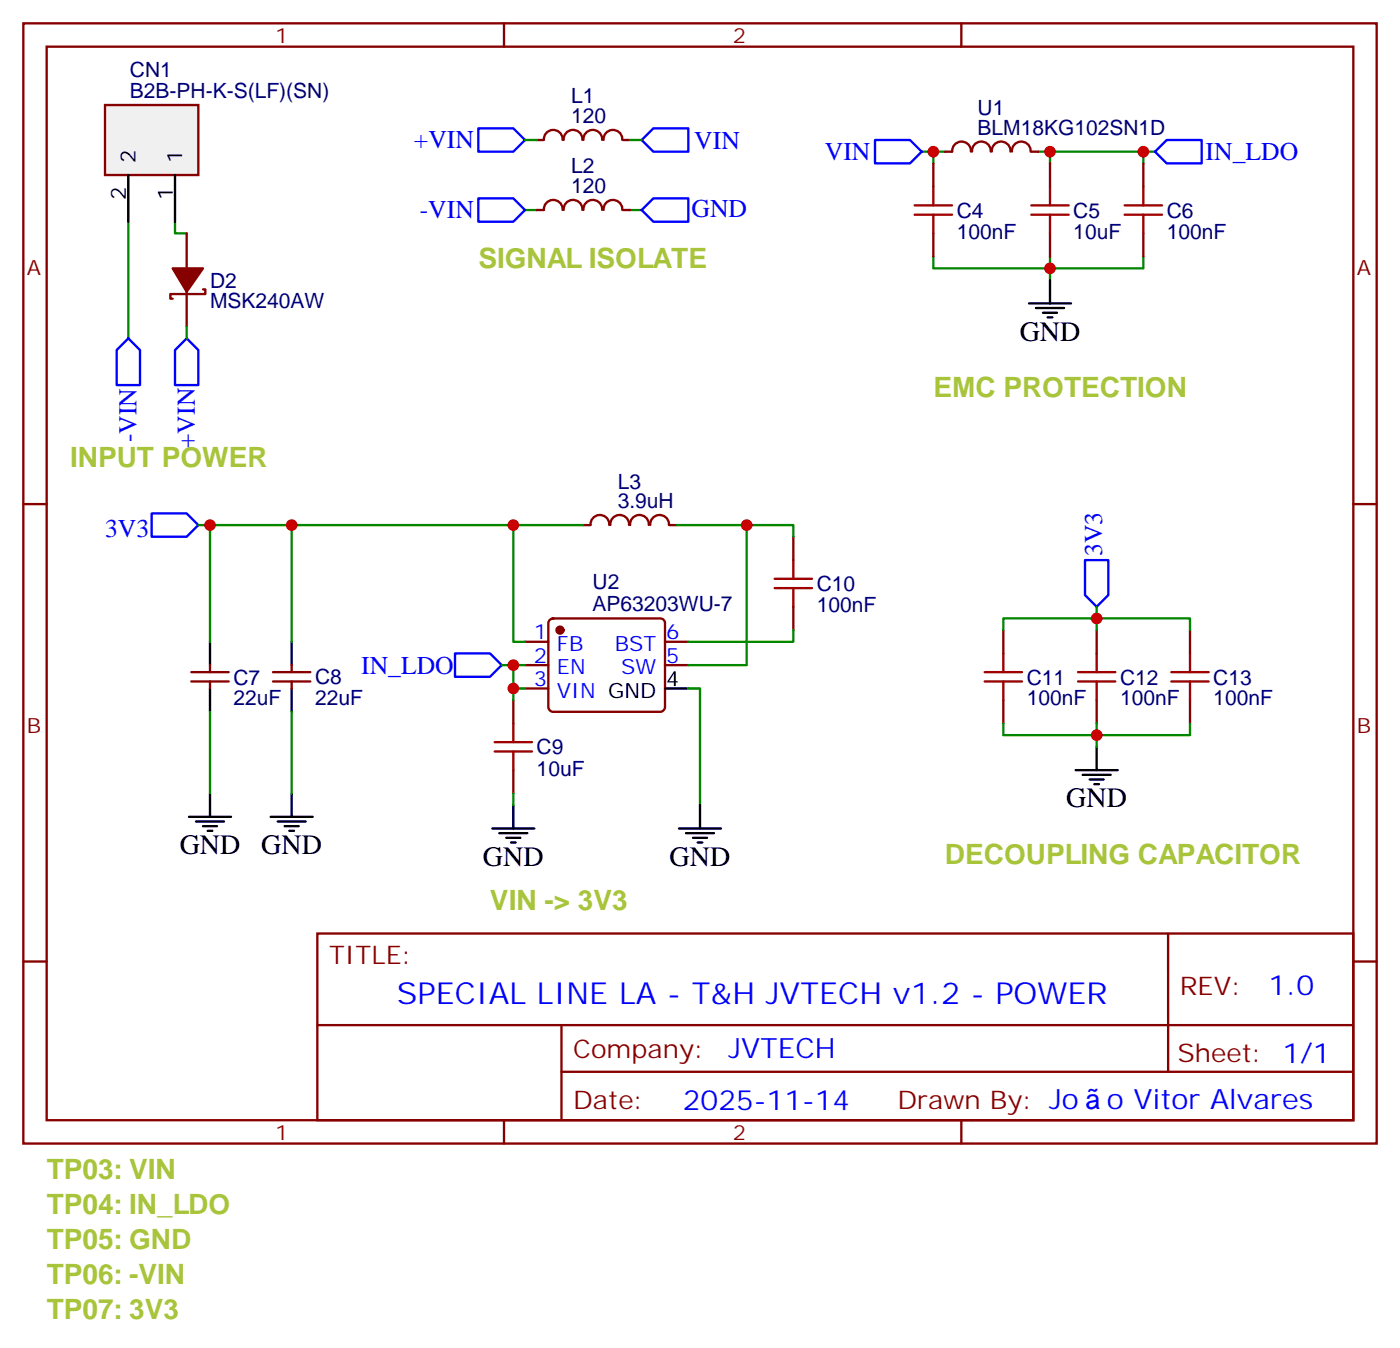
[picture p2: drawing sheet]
<svg xmlns="http://www.w3.org/2000/svg" width="212mm" height="204mm" viewBox="0 0 212 204" stroke-linecap="round" stroke-linejoin="round" font-family="sans-serif">
<g fill="none" stroke="#870000" stroke-width=".35">
<path d="M3.5 3.5h204.6v169.4h-204.6zM7.1 7.1h197.5v162.2h-197.5zM76.2 3.5v3.6M145.3 3.5v3.6M28.2 35.3v5.3M81.1 21.2h1.1M81.1 31.7h1.1M82.2 21.1a1.41 1.41 0 0 1 1.4-1.5 1.41 1.41 0 0 1 1.4 1.5M82.2 31.7a1.41 1.41 0 0 1 1.4-1.5 1.41 1.41 0 0 1 1.4 1.5M85.2 21.1a1.41 1.41 0 0 1 1.4-1.5 1.41 1.41 0 0 1 1.4 1.5M85.2 31.7a1.41 1.41 0 0 1 1.4-1.5 1.41 1.41 0 0 1 1.4 1.5M88.2 21.1a1.41 1.41 0 0 1 1.4-1.5 1.41 1.41 0 0 1 1.4 1.5"/>
<path d="M88.2 31.7a1.41 1.41 0 0 1 1.4-1.5 1.41 1.41 0 0 1 1.4 1.5M91.3 21.1a1.41 1.41 0 0 1 1.4-1.5 1.41 1.41 0 0 1 1.4 1.5M91.3 31.7a1.41 1.41 0 0 1 1.4-1.5 1.41 1.41 0 0 1 1.4 1.5M94.2 21.2h1M94.2 31.7h1M141.1 24.7v3.5M141.1 35.3v3.5M142.9 22.9h1M144 22.9a1.41 1.41 0 0 1 1.4-1.5 1.41 1.41 0 0 1 1.4 1.5M147 22.9a1.41 1.41 0 0 1 1.4-1.5 1.41 1.41 0 0 1 1.4 1.5M150 22.9a1.41 1.41 0 0 1 1.4-1.5 1.41 1.41 0 0 1 1.4 1.5M153 22.9a1.41 1.41 0 0 1 1.4-1.5 1.41 1.41 0 0 1 1.4 1.5"/>
<path d="M155.9 22.9h1.1M158.7 24.7v3.5M158.7 35.3v3.5M172.9 24.7v3.5M172.9 35.3v3.5M28.2 44.1v5.3M30.7 43.7h.3v.7h-5.2v.8h.3M3.5 76.2h3.6M88.2 79.4h1.1M89.3 79.4a1.41 1.41 0 0 1 1.4-1.6 1.41 1.41 0 0 1 1.4 1.6M92.3 79.3a1.41 1.41 0 0 1 1.4-1.5 1.41 1.41 0 0 1 1.4 1.6M95.3 79.3a1.41 1.41 0 0 1 1.4-1.5 1.41 1.41 0 0 1 1.4 1.6"/>
<path d="M98.3 79.4a1.41 1.41 0 0 1 1.4-1.6 1.41 1.41 0 0 1 1.4 1.6M101.2 79.4h1.1M204.6 76.2h3.5M79.4 97h3.5M83.1 93.7l.5-.2h16.2a.71 .71 0 0 1 .7 .7v12.7a.76 .76 0 0 1-.7 .7h-16.2a.76 .76 0 0 1-.7-.7v-12.7zM100.5 97h3.6M119.9 81.1v3.6M119.9 91.7v3.5M151.7 95.2v3.6M165.8 95.2v3.6M179.9 95.2v3.6M28.9 103h5.7"/>
<path d="M28.9 101.6h5.7M31.7 100.5v1.1M31.7 103v1.1M41.3 103h5.6M41.3 101.6h5.6M44.1 100.5v1.1M44.1 103v1.1M77.6 105.8v3.6M77.6 116.4v3.5M79.4 100.5h3.5M79.4 104.1h3.5M100.5 100.5h3.6"/>
<path d="M151.7 105.8v3.6M165.8 105.8v3.6M179.9 105.8v3.6M3.5 145.3h3.6M48 141.1h156.6v28.2h-156.6zM48 155h156.5M84.9 155v14.1M176.6 141.1v20.9M204.6 145.3h3.5M76.2 169.3v3.6M84.9 162h119.6M145.3 169.3v3.6"/>
</g>
<g fill="none" stroke="#008700" stroke-width=".35">
<path d="M19.4 33.5v17.7M26.5 33.5v1.8h1.7M79.4 21.2h1.7M79.4 31.7h1.7M95.2 21.2h1.8M95.2 31.7h1.8M139.3 22.9h1.8M141.1 38.8v1.8h17.6v1.7M142.9 22.9h-1.8v1.8M157 22.9h15.9v1.8M158.7 38.8v1.8h14.2v-1.8M158.7 22.9v1.8"/>
<path d="M172.9 22.9h1.7M30 79.4h1.7M44.1 79.4v17.6M77.6 79.4h-45.9v17.6M88.2 79.4h-10.6v17.6h1.8M102.3 79.4h10.6v21.1h-8.8M112.9 79.4h7v1.7M119.9 95.2v1.8h-15.8M151.7 95.2v-1.7h28.2v1.7M165.8 91.7v3.5M31.7 107.6v12.3M44.1 107.6v12.3"/>
<path d="M75.8 100.5h1.8M77.6 104.1h1.8M77.6 119.9v1.8M79.4 100.5h-1.8v5.3M104.1 104.1h1.7v17.6M151.7 109.4v1.7h28.2v-1.7M165.8 109.4v3.5"/>
</g>
<path d="M72.3 19.4h5.3l1.8 1.8-1.8 1.7h-5.3zM72.3 30h5.3l1.8 1.7-1.8 1.8h-5.3zM97 21.2l1.8-1.8h5.3v3.5h-5.3zM97 31.7l1.8-1.7h5.3v3.5h-5.3zM132.3 21.2h5.3l1.7 1.7-1.7 1.8h-5.3zM174.6 22.9l1.8-1.7h5.3v3.5h-5.3zM19.4 51.2l1.8 1.7v5.3h-3.6v-5.3zM26.5 52.9l1.7-1.7 1.8 1.7v5.3h-3.5zM22.9 77.6h5.3l1.8 1.8-1.8 1.7h-5.3zM68.8 98.8h5.3l1.7 1.7-1.7 1.8h-5.3zM164 84.7h3.6v5.3l-1.8 1.7-1.8-1.7z" fill="none" stroke="#00f" stroke-width=".35"/>
<g fill="none" stroke="#000" stroke-width=".35">
<path d="M155.6 45.9h6.3M156.6 46.6h4.3M157.7 47.3h2.1M158.4 48h.7M158.7 42.3v3.6M31.7 97v3.5M44.1 97v3.5M31.7 104.1v3.5M31.7 119.9v3.6M44.1 104.1v3.5M44.1 119.9v3.6M100.5 104.1h3.6"/>
<path d="M162.6 116.4h6.4M163.7 117.1h4.2M164.7 117.8h2.2M165.5 118.5h.7M165.8 112.9v3.5M28.6 123.5h6.3M29.6 124.2h4.3M30.7 124.9h2.1M31.4 125.6h.7M40.9 123.5h6.4M42 124.2h4.2M43 124.9h2.2"/>
<path d="M43.7 125.6h.7M74.4 125.2h6.4M75.5 125.9h4.2M76.6 126.6h2.1M77.3 127.4h.7M77.6 121.7v3.5M102.7 125.2h6.3M103.7 125.9h4.2M104.8 126.6h2.1M105.5 127.4h.7M105.8 121.7v3.5"/>
</g>
<g fill="none" stroke="#a10000" stroke-width=".35">
<path d="M138.3 32.5h5.6M138.3 31h5.6M141.1 28.2v2.8M141.1 32.5v2.8M155.9 32.5h5.7M155.9 31h5.7M158.7 28.2v2.8M158.7 32.5v2.8M170 32.5h5.7M170 31h5.7M172.9 28.2v2.8M172.9 32.5v2.8"/>
<path d="M117.1 87.5h5.7M117.1 88.9h5.7M119.9 84.7v2.8M119.9 88.9v2.8M151.7 98.8v2.8M165.8 98.8v2.8M179.9 98.8v2.8M74.8 113.6h5.6M74.8 112.2h5.6M77.6 109.4v2.8M77.6 113.6v2.8M148.9 103h5.6"/>
<path d="M148.9 101.6h5.6M151.7 103v2.8M163 103h5.6M163 101.6h5.6M165.8 103v2.8M177.1 103h5.6M177.1 101.6h5.6M179.9 103v2.8"/>
</g>
<g fill="#870000" stroke="#870000" stroke-width=".35">
<path d="M26.1 40.6h4.6l-2.5 3.5z"/>
<circle cx="84.7" cy="95.2" r=".53"/>
</g>
<path d="M15.9 15.9h14.1v10.6h-14.1z" fill="#f0f0f0" stroke="#870000" stroke-width=".35"/>
<path d="M19.4 26.5v7M26.5 26.5v7" fill="none" stroke="#000" stroke-width=".35"/>
<path d="M28.2 49.4v1.8" fill="none" stroke="#008700" stroke-width=".35"/>
<g fill="#c00">
<circle cx="172.9" cy="22.9" r=".88"/>
<circle cx="141.1" cy="22.9" r=".88"/>
<circle cx="158.8" cy="40.6" r=".88"/>
<circle cx="158.8" cy="22.9" r=".88"/>
<circle cx="165.8" cy="93.5" r=".88"/>
<circle cx="165.8" cy="111.1" r=".88"/>
<circle cx="77.6" cy="104.1" r=".88"/>
<circle cx="77.6" cy="100.5" r=".88"/>
<circle cx="112.9" cy="79.4" r=".88"/>
<circle cx="77.6" cy="79.4" r=".88"/>
<circle cx="31.8" cy="79.4" r=".88"/>
<circle cx="44.1" cy="79.4" r=".88"/>
</g>
<text font-size="4.6" fill="#00f" x="60" y="151.7">SPECIAL LINE LA - T&amp;H JVTECH v1.2 - POWER</text>
<g font-size="4.2" fill="#a7c43b">
<text x="72.3" y="40.6">SIGNAL ISOLATE</text>
<text x="141.1" y="60">EMC PROTECTION</text>
<text x="10.6" y="70.6">INPUT POWER</text>
<text x="142.9" y="130.5">DECOUPLING CAPACITOR</text>
<text x="74.1" y="137.6">VIN -&gt; 3V3</text>
<text x="7.1" y="178.2">TP03: VIN</text>
<text x="7.1" y="183.4">TP04: IN_LDO</text>
<text x="7.1" y="188.7">TP05: GND</text>
<text x="7.1" y="194">TP06: -VIN</text>
<text x="7.1" y="199.3">TP07: 3V3</text>
</g>
<g font-size="4.2">
<text x="154.2" y="51.5">GND</text>
<text x="161.2" y="122.1">GND</text>
<text x="27.2" y="129.1">GND</text>
<text x="39.5" y="129.1">GND</text>
<text x="73" y="130.9">GND</text>
<text x="101.2" y="130.9">GND</text>
</g>
<g font-size="4.2" fill="#00f">
<text x="191.8" y="150.4">1.0</text>
<text x="110.2" y="159.9">JVTECH</text>
<text x="103.2" y="167.7">2025-11-14</text>
<text x="167.3" y="167.7">o Vitor Alvares</text>
</g>
<g font-size="3.9" fill="#00f">
<text x="62.6" y="22.4">+VIN</text>
<text x="105" y="22.5">VIN</text>
<text x="124.7" y="24.2">VIN</text>
<text x="182.3" y="24.2">IN_LDO</text>
<text x="63.5" y="33">-VIN</text>
<text x="104.6" y="32.9">GND</text>
<text x="20.7" y="66.9" transform="rotate(-90 20.7 66.9)">-VIN</text>
<text x="29.5" y="67.7" transform="rotate(-90 29.5 67.7)">+VIN</text>
<text x="15.9" y="81.1">3V3</text>
<text x="166.7" y="84.1" transform="rotate(-90 166.7 84.1)">3V3</text>
<text x="54.6" y="101.8">IN_LDO</text>
</g>
<g font-size="3.9" fill="#800">
<text x="49.7" y="145.7">TITLE:</text>
<text x="178.4" y="150.4">REV:</text>
<text x="86.6" y="159.9">Company:</text>
<text x="178" y="160.5">Sheet: 1/1</text>
<text x="86.6" y="167.6">Date:</text>
<text x="135.7" y="167.7">Drawn By: Jo</text>
</g>
<g font-size="3.2" fill="#000080">
<text x="19.6" y="11.7">CN1</text>
<text x="19.6" y="14.8">B2B-PH-K-S(LF)(SN)</text>
<text x="86.4" y="15.5">L1</text>
<text x="147.8" y="17.4">U1</text>
<text x="86.4" y="18.6">120</text>
<text x="147.8" y="20.3">BLM18KG102SN1D</text>
<text x="86.4" y="29.2">120</text>
<text x="86.4" y="26.1">L2</text>
<text x="144.6" y="32.9">C4</text>
<text x="162.3" y="32.9">C5</text>
<text x="176.4" y="32.9">C6</text>
<text x="144.6" y="36.1">100nF</text>
<text x="162.3" y="36.1">10uF</text>
<text x="176.4" y="36.1">100nF</text>
<text x="31.7" y="46.6">MSK240AW</text>
<text x="31.7" y="43.5">D2</text>
<text x="93.4" y="76.8">3.9uH</text>
<text x="93.4" y="73.8">L3</text>
<text x="89.6" y="89.1">U2</text>
<text x="123.5" y="89.4">C10</text>
<text x="89.6" y="92.3">AP63203WU-7</text>
<text x="123.5" y="92.5">100nF</text>
<text x="35.3" y="106.6">22uF</text>
<text x="35.3" y="103.5">C7</text>
<text x="47.6" y="106.5">22uF</text>
<text x="47.6" y="103.4">C8</text>
<text x="155.2" y="106.6">100nF</text>
<text x="155.2" y="103.5">C11</text>
<text x="169.3" y="106.6">100nF</text>
<text x="169.3" y="103.5">C12</text>
<text x="183.4" y="106.6">100nF</text>
<text x="183.4" y="103.5">C13</text>
<text x="81.1" y="117.2">10uF</text>
<text x="81.1" y="114">C9</text>
</g>
<g font-size="3.2" fill="#800">
<text x="41.6" y="6.5">1</text>
<text x="110.8" y="6.5">2</text>
<text x="4.1" y="41.6">A</text>
<text x="205.1" y="41.6">A</text>
<text x="4.1" y="110.8">B</text>
<text x="205.1" y="110.8">B</text>
<text x="41.6" y="172.3">1</text>
<text x="110.8" y="172.3">2</text>
</g>
<g font-size="3.2">
<text x="20.5" y="24.7" transform="rotate(-90 20.5 24.7)">2</text>
<text x="27.5" y="24.7" transform="rotate(-90 27.5 24.7)">1</text>
<text x="19" y="30.2" transform="rotate(-90 19 30.2)">2</text>
<text x="26.1" y="30.2" transform="rotate(-90 26.1 30.2)">1</text>
<text x="100.7" y="103.7">4</text>
</g>
<g font-size="3.2" fill="#00f">
<text x="80.7" y="96.7">1</text>
<text x="80.7" y="100.2">2</text>
<text x="84.2" y="98.4">FB</text>
<text x="84.2" y="102">EN</text>
<text x="92.9" y="98.4">BST</text>
<text x="93.9" y="102">SW</text>
<text x="100.7" y="100.2">5</text>
<text x="100.7" y="96.7">6</text>
<text x="80.7" y="103.7">3</text>
<text x="84.2" y="105.5">VIN GND</text>
</g>
</svg>
